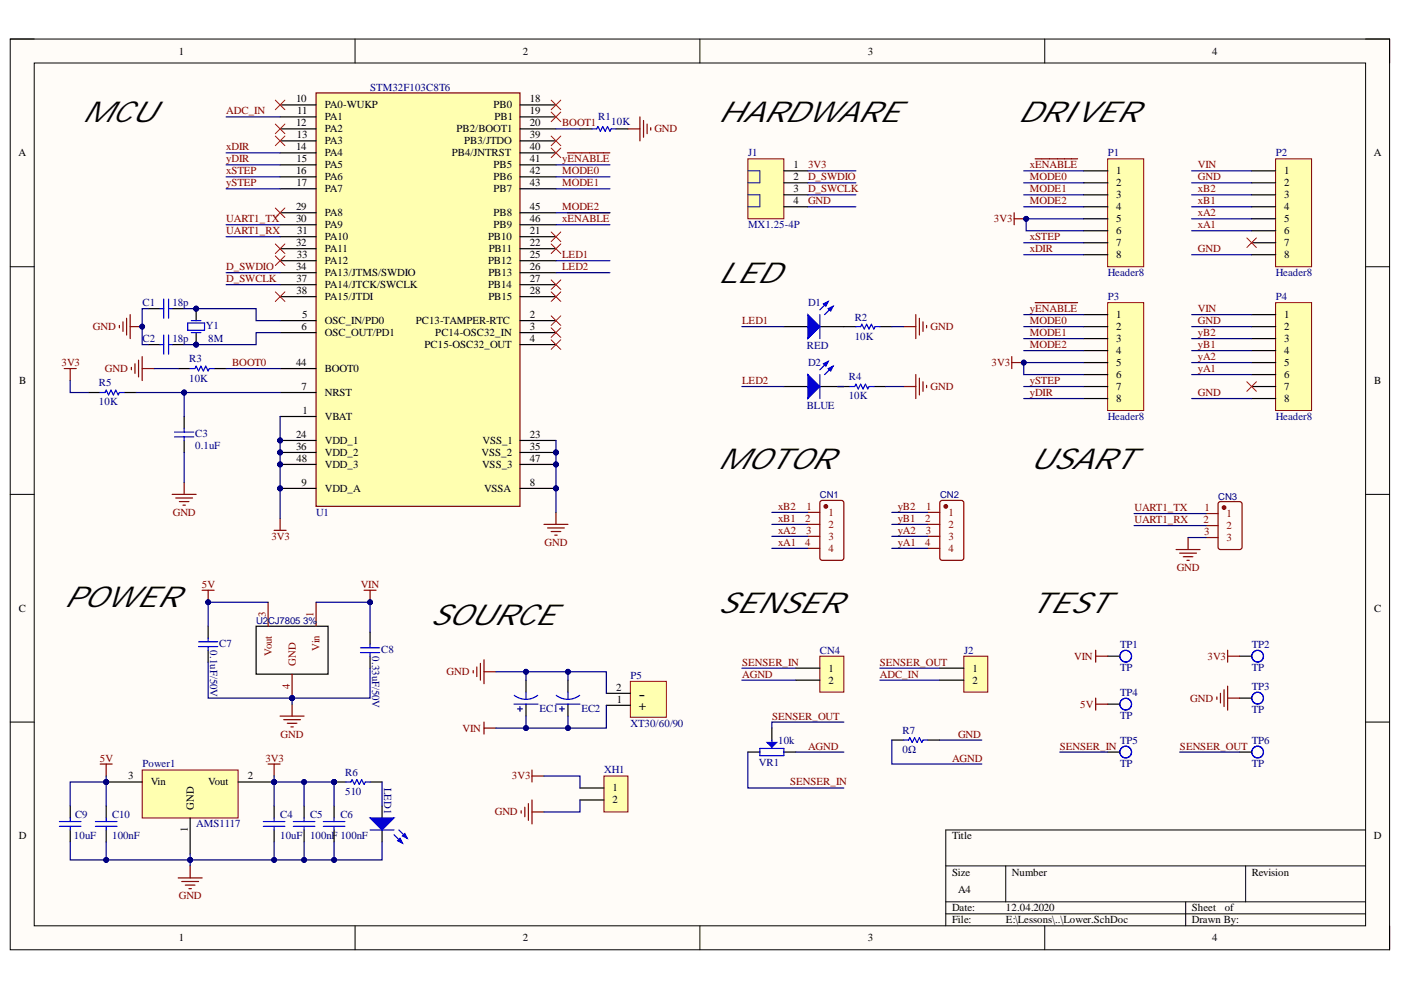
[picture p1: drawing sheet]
# Altium project LowerComputer.PrjPcb
1 sheet, 45 parts. Net scope: global (net labels, ports and power ports of the same name join across sheets).
Board file: Lower.PcbDoc

## Sheet Lower.SchDoc
size A4

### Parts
C1  value 18p  [0603C]  (hidden comment: Cap)
C2  value 18p  [0603C]  (hidden comment: Cap)
C3  value 0.1uF  [0603C]  (hidden comment: C0603)
C4  10uF  [0805c]
C5  100nF  [0603C]
C6  100nF  [0603C]
C7  0.1uF/50V  [0603C]
C8  0.33uF/50V  [0603C]
C9  10uF  [0805c]
C10  100nF  [0603C]
CN1  HX25003-4A  [XH4/2.54mm/90]  (value not drawn)
CN2  HX25003-4A  [XH4/2.54mm/90]  (value not drawn)
CN3  X8821WR-03S-N0SN  [XH3/2.54mm/90]  (value not drawn)
CN4  XH2  [XH2/2.54mm/90]  (value not drawn)
D1  RED  [0603LED_B]
D2  BLUE  [0603LED_B]
EC1  DIP_ECAP  [DIP-EC2.0X5X11-A]  (value not drawn)
EC2  DIP_ECAP  [DIP-EC2.0X5X11-A]  (value not drawn)
J1  MX1.25-4P  [MX1.25WS-4P]
J2  Pin HDR1X2  [Pin HDR1X2/2.54mm-S]  (value not drawn)
LED1  LED_RED  [0603LED_R]  (value not drawn)
P1  Header8  [HEADER 8x1]
P2  Header8  [HEADER 8x1]
P3  Header8  [HEADER 8x1]
P4  Header8  [HEADER 8x1]
P5  XT30/60/90  [XT30PW-Male]
Power1  AMS1117  [SOT223]
R1  value 10K  [0603R]  (hidden comment: R0603)
R2  value 10K  [0603R]  (hidden comment: R0603)
R3  value 10K  [0603R]  (hidden comment: R0603)
R4  value 10K  [0603R]  (hidden comment: R0603)
R5  value 10K  [0603R]  (hidden comment: R0603)
R6  510  [0603R]
R7  0Ω  [0603R]
TP1  TP  [TP_SMT]
TP2  TP  [TP_SMT]
TP3  TP  [TP_SMT]
TP4  TP  [TP_SMT]
TP5  TP  [TP_SMT]
TP6  TP  [TP_SMT]
U1  STM32F103C8T6  [LQFP_48]
U2  CJ7805 3%  [7805-foot]
VR1  10k  [3296W]
XH1  XH2  [XH2/2.54mm/90]  (value not drawn)
Y1  8M  [NX5032GA]

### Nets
3V3: C4.2 C5.2 C6.2 J1.1 P1.5 P1.6 P3.5 P3.6 Power1.2(Vout) R5.2 R6.1 TP2.1(TP) U1.1(VBAT) U1.9(VDD_A) U1.24(VDD_1) U1.36(VDD_2) U1.48(VDD_3) XH1.1
5V: C7.1 C9.2 C10.2 Power1.3(Vin) TP4.1(TP) U2.3(Vout)
GND: C1.2 C2.2 C3.1 C4.1 C5.1 C6.1 C7.2 C8.2 C9.1 C10.1 CN3.3 EC1.2 EC2.2 J1.4 LED1.2 P2.2 P2.8 P4.2 P4.8 P5.2(-) Power1.1(GND) R1.1 R2.1 R3.2 R4.1 R7.2 TP3.1(TP) U1.8(VSSA) U1.23(VSS_1) U1.35(VSS_2) U1.47(VSS_3) U2.4(GND) XH1.2
VIN: C8.1 EC1.1 EC2.1 P2.1 P4.1 P5.1(+) TP1.1(TP) U2.1(Vin)
ADC_IN: J2.2 U1.11(PA1)
AGND: CN4.2 R7.1 VR1.2
BOOT0: R3.1 U1.44(BOOT0)
BOOT1: R1.2 U1.20(PB2/BOOT1)
D_SWCLK: J1.3 U1.37(PA14/JTCK/SWCLK)
D_SWDIO: J1.2 U1.34(PA13/JTMS/SWDIO)
LED1: D1.1(A) U1.25(PB12)
LED2: D2.1(A) U1.26(PB13)
MODE0: P1.2 P3.2 U1.42(PB6)
MODE1: P1.3 P3.3 U1.43(PB7)
MODE2: P1.4 P3.4 U1.45(PB8)
SENSER_IN: CN4.1 TP5.1(TP) VR1.1
SENSER_OUT: J2.1 TP6.1(TP) VR1.2
UART1_RX: CN3.2 U1.31(PA10)
UART1_TX: CN3.1 U1.30(PA9)
xA1: CN1.4 P2.6
xA2: CN1.3 P2.5
xB1: CN1.2 P2.4
xB2: CN1.1 P2.3
xDIR: P1.8 U1.14(PA4)
x~{ENABLE}: P1.1 U1.46(PB9)
xSTEP: P1.7 U1.16(PA6)
yA1: CN2.4 P4.6
yA2: CN2.3 P4.5
yB1: CN2.2 P4.4
yB2: CN2.1 P4.3
yDIR: P3.8 U1.15(PA5)
y~{ENABLE}: P3.1 U1.41(PB5)
ySTEP: P3.7 U1.17(PA7)
NetC1_1: C1.1 U1.5(OSC_IN/PD0) Y1.2(OSC2)
NetC2_1: C2.1 U1.6(OSC_OUT/PD1) Y1.1(OSC1)
NetC3_2: C3.2 R5.1 U1.7(NRST)
NetD1_2: D1.2(K) R2.2
NetD2_2: D2.2(K) R4.2
NetLED1_1: LED1.1 R6.2

Not connected (* = marked no-connect by the designer): P2 7*; P4 7*; U1 2(PC13-TAMPER-RTC)* 3(PC14-OSC32_IN)* 4(PC15-OSC32_OUT)* 10(PA0-WUKP)* 12(PA2)* 13(PA3)* 18(PB0)* 19(PB1)* 21(PB10)* 22(PB11)* 27(PB14)* 28(PB15)* 29(PA8)* 32(PA11)* 33(PA12)* 38(PA15/JTDI)* 39(PB3/JTDO)* 40(PB4/JNTRST)*

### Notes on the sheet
- MCU
- (near J1) HARDWARE
- (near P1) DRIVER
- LED
- MOTOR
- USART
- POWER
- SENSER
- TEST
- SOURCE
